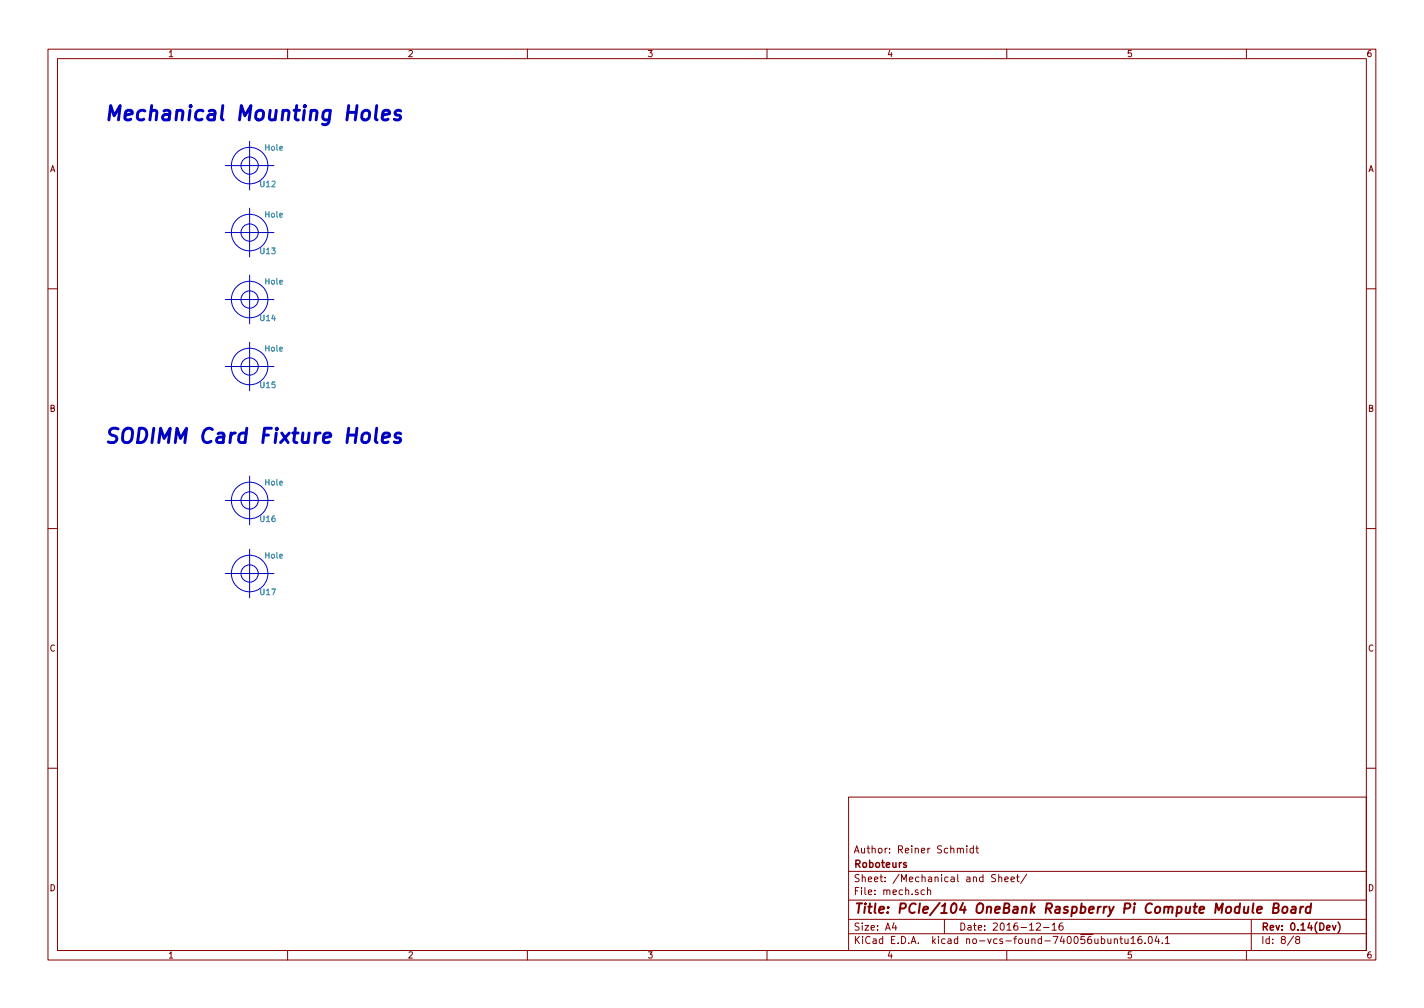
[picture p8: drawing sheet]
<svg xmlns="http://www.w3.org/2000/svg" width="297mm" height="210mm" viewBox="0 0 297 210" stroke-linecap="round" stroke-linejoin="round" font-family="sans-serif">
<g fill="none" stroke="#840000" stroke-width=".21">
<path d="M10 10.3h277v189.9h-277zM12 12.2h273v186.1h-273zM60 10.3v1.9M110 10.3v1.9M160 10.3v1.9M210 10.3v1.9M260 10.3v1.9M10 60.2h2M285 60.2h2M10 110.3h2M285 110.3h2M10 160.2h2"/>
<path d="M177 166.3h108v32h-108zM199.7 177.1l.2-.2 .4 .1v.9M200.3 177.1l.3-.2 .3 .1 .1 .9M201.7 176.4v.2M201.7 176.9v1M203 177l-.4-.1-.3 .3 .2 .6h.5M203 176.4v1.5M203.6 176.9h.5M203.8 176.4v1.3l.3 .2M285 160.2h2M60 198.3v1.9M110 198.3v1.9"/>
<path d="M160 198.3v1.9M177 194.8h108M177 191.8h108M177 187.8h108M177 181.8h108M186.5 192.5l-.4 1h1M186.8 193v1M192.8 185.7l-.4-.1-.3 .3 .1 .6 .2 .1 .4-.1M193.5 185.7l.2-.1 .4 .1v.9M193.5 185.1v1.5M197 191.8v3M207.7 182.5l-.6-.1-.3 .3 .2 .4 .6 .3v.4l-.2 .1-.6-.1"/>
<path d="M208.3 183.1l.2-.2 .4 .1 .1 .9M208.3 182.4v1.5M209.6 183.4l.7-.1v-.3l-.5-.1-.2 .2 .1 .7h.6M210 198.3v1.9M210.9 183.4l.7-.1-.1-.3-.4-.1-.2 .2 .1 .7h.5M212 182.9h.6M212.2 182.4v1.3l.4 .2M214.2 182.3l-1.3 2M216.2 192.7l.6-.2 .2 .5-.9 1h.9M217.7 193.5h1.1M219.5 193l.4-.5v1.5M219.5 194h.8"/>
<path d="M221.6 192.5l-.4 .1a1.11 1.11 0 0 0-.1 1.3l.4 .1 .2-.1 .1-.5-.3-.3-.4 .1-.2 .2M229.7 195.9l.4-.1 .4 .3-.1 .6-.3 .1-.4-.1M231.1 195.8l.1 .9 .3 .1 .2-.1M231.7 195.8v1M232.4 196l.3-.2 .3 .1 .1 .9M232.4 195.8v1M233.6 195.8h.6M233.8 195.3v1.3l.4 .2M234.6 195.8l.1 .9 .4 .1 .2-.1M235.3 195.8v1M235.9 195.8l.5-.5v1.5M235.9 196.8h.9"/>
<path d="M238.1 195.3l-.5 .1a1.11 1.11 0 0 0-.1 1.3l.4 .1 .3-.1v-.5l-.3-.3-.4 .1-.1 .2M238.9 196.7v.1M239.6 195.5l.3-.2a.81 .81 0 0 1 .5 .8 .81 .81 0 0 1-.5 .7l-.3-.1-.1-.4zM241.3 195.2l-.4 1.1h1M241.7 195.8v1M242.4 196.7v.1M243.1 195.8l.4-.5v1.5M243.1 196.8h.8M260 198.3v1.9M261 191.8v6.5M269.8 195.2l-1.2 2M270.6 196l-.3-.4 .3-.3h.2l.3 .3-.1 .2-.6 .2-.1 .3v.4l.3 .1h.2l.3-.3v-.2l-.3-.3"/>
</g>
<path d="M189 180l-.3-.1-.2 .2v.3l.5 .1v.3h-.5M278 193l.3 1 .4-1M279.1 192.3a1.71 1.71 0 0 1 0 2.3" fill="none" stroke="#840000" stroke-width=".3"/>
<path d="M262.3 189.8l.9-.2v-.4l-.6-.1-.3 .3v.9h.7M265.6 189.4h.7l.3-.2 .2-.4-.2-.3-.8-.1-.3 2h.8l.3-.1a.5 .5 0 0 0 .1-.6 .5 .5 0 0 0-.4-.3M267.7 189.3l.3-.2 .4 .1 .2 .3-.1 .6a.54 .54 0 0 1-.5 .4 .54 .54 0 0 1-.5-.4zM269.5 189.2h.8l-.1 1.2M270.3 189.6l-.7 .1a.4 .4 0 0 0-.3 .3 .4 .4 0 0 0 .2 .4l.7-.1M271.3 189.1l-.2 1.3M271.9 189.1l-.4 .1-.2 .3M273.4 189.2l-.6-.1-.3 .2-.2 .8 .4 .3 .6-.1M273.5 188.4l-.2 2" fill="none" stroke="#840000" stroke-width=".41"/>
<path d="M78.6 22l-.3 2.6 .1 .3 .3 .1M79.8 24l1.4-.3v-.5l-.9-.2-.4 .4-.2 1.2 .1 .3 .3 .1 .8-.1M83.6 23.2a.74 .74 0 0 0-1.2 .2l.1 .5 1 .2 .1 .5-.5 .4h-.6l-.3-.1M78.6 89.3l-.3 2.6 .1 .3 .3 .1M79.8 91.3l1.4-.3v-.5l-.9-.2-.4 .4-.2 1.2 .1 .3 .3 .1 .8-.1M83.6 90.5a.74 .74 0 0 0-1.2 .2l.1 .5 1 .3 .1 .4-.5 .4h-.6l-.3-.1" fill="none" stroke="#0000c2" stroke-width=".61"/>
<g fill="none" stroke="#0000c2" stroke-width=".21">
<path d="M47 34.5h10.1M52.1 29.5v10.1M47 48.5h10.1M52.1 43.4v10.2M52.1 57.4v10.2M47 62.5h10.1M47 76.4h10.1M52.1 71.4v10.1M52.1 99.3v10.2M47 104.4h10.1M47 119.6h10.1M52.1 114.5v10.2"/>
<circle cx="52.1" cy="34.5" r="1.8"/>
<circle cx="52.1" cy="34.5" r="3.8"/>
<circle cx="52.1" cy="48.5" r="1.8"/>
<circle cx="52.1" cy="48.5" r="3.8"/>
<circle cx="52.1" cy="62.5" r="1.8"/>
<circle cx="52.1" cy="76.4" r="1.8"/>
<circle cx="52.1" cy="62.5" r="3.8"/>
<circle cx="52.1" cy="76.4" r="3.8"/>
<circle cx="52.1" cy="104.4" r="1.8"/>
<circle cx="52.1" cy="119.6" r="1.8"/>
<circle cx="52.1" cy="119.6" r="3.8"/>
<circle cx="52.1" cy="104.4" r="3.8"/>
</g>
<g font-size="4.2" fill="#0000c2">
<text x="21.6" y="25.2">Mechanical Mounting Holes</text>
<text x="21.6" y="92.5">SODIMM Card Fixture Holes</text>
</g>
<text font-size="2.8" fill="#840000" x="178" y="190.5">Title: PCIe/104 OneBank Raspberry Pi Compute Module Board</text>
<g font-size="2.1" fill="#840000">
<text x="178" y="178">Author: Reiner Schmidt</text>
<text x="178" y="184">Sheet: /Mechanical and Sheet/</text>
<text x="178" y="181">Roboteurs</text>
<text x="178" y="186.7">File: mech.sch</text>
<text x="178" y="196.9">KiCad E.D.A. kicad no-vcs-found-740056ubuntu16.04.1</text>
<text x="178" y="194.1">Size: A4</text>
<text x="200" y="194.1">Date: 2016-12-16</text>
<text x="263" y="194.1">Rev: 0.14(Dev)</text>
<text x="263" y="196.9">Id: 8/8</text>
</g>
<g font-size="1.8" fill="#840000">
<text x="35" y="11.9">1</text>
<text x="85" y="11.9">2</text>
<text x="135" y="11.9">3</text>
<text x="185" y="11.9">4</text>
<text x="235" y="11.9">5</text>
<text x="285" y="11.9">6</text>
<text x="10.4" y="35.9">A</text>
<text x="285.4" y="35.9">A</text>
<text x="10.4" y="85.9">B</text>
<text x="285.4" y="85.9">B</text>
<text x="10.4" y="135.9">C</text>
<text x="285.4" y="135.9">C</text>
<text x="10.4" y="185.9">D</text>
<text x="285.4" y="185.9">D</text>
<text x="35" y="199.9">1</text>
<text x="85" y="199.9">2</text>
<text x="135" y="199.9">3</text>
<text x="185" y="199.9">4</text>
<text x="235" y="199.9">5</text>
<text x="285" y="199.9">6</text>
</g>
<g font-size="1.7" fill="#008484">
<text x="55.3" y="31.4">Hole</text>
<text x="54.4" y="39">U12</text>
<text x="55.3" y="45.4">Hole</text>
<text x="54.4" y="53">U13</text>
<text x="55.3" y="59.3">Hole</text>
<text x="54.4" y="66.9">U14</text>
<text x="55.3" y="73.3">Hole</text>
<text x="54.4" y="80.9">U15</text>
<text x="55.3" y="101.2">Hole</text>
<text x="54.4" y="108.9">U16</text>
<text x="55.3" y="116.5">Hole</text>
<text x="54.4" y="124.1">U17</text>
</g>
</svg>
